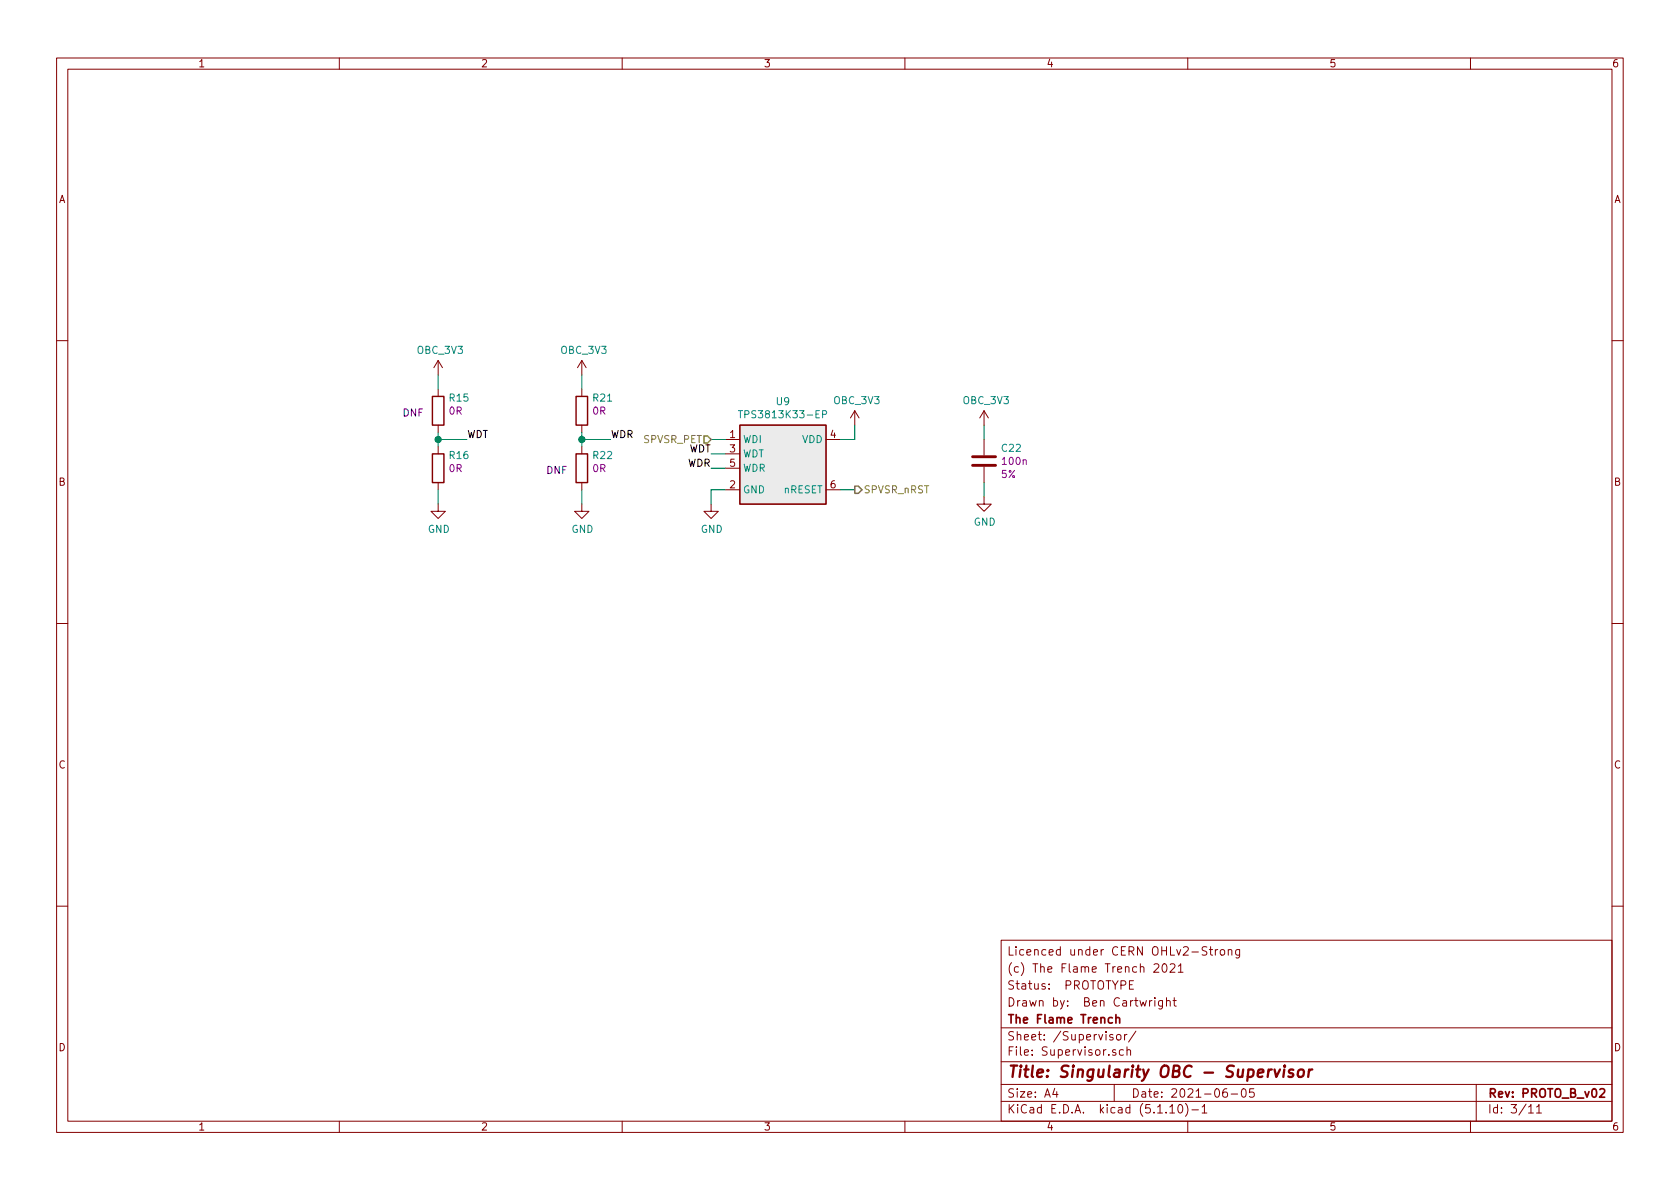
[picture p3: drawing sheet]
<svg xmlns="http://www.w3.org/2000/svg" width="297mm" height="210mm" viewBox="0 0 297 210" stroke-linecap="round" stroke-linejoin="round" font-family="sans-serif">
<g fill="none" stroke="#840000" stroke-width=".18">
<path d="M10 10.3h277v189.9h-277zM12 12.2h273v186.1h-273zM60 10.3v1.9M110 10.3v1.9M160 10.3v1.9M210 10.3v1.9M260 10.3v1.9M10 60.2h2M77.5 63.7l-.8 1.3M77.5 63.7v2.6M77.5 68.8v1.3M77.5 75.2v1.2"/>
<path d="M77.5 79v1.3M77.5 63.7l.7 1.3M102.9 63.7l-.8 1.3M102.9 63.7v2.6M102.9 68.8v1.3M102.9 75.2v1.2M102.9 79v1.3M102.9 63.7l.7 1.3M128.3 77.7h2.5M146 77.7h2.6M151.1 72.6l-.7 1.3M151.1 72.6v2.6"/>
<path d="M151.1 72.6l.8 1.3M174 72.6v2.6M174 77.7v2.8M174 72.6l-.8 1.3M174 72.6l.8 1.3M285 60.2h2M77.5 89.1v1.3h1.2l-1.2 1.3-1.3-1.3h1.3M77.5 85.3v1.3M102.9 89.1v1.3h1.2l-1.2 1.3-1.3-1.3h1.3M102.9 85.3v1.3M125.7 89.1v1.3h1.3l-1.3 1.3-1.2-1.3h1.2M128.3 86.6h2.5"/>
<path d="M128.3 80.3h2.5M128.3 82.8h2.5M146 86.6h2.6M174 87.9v1.2h1.3l-1.3 1.3-1.3-1.3h1.3M174 82.5v2.8M10 110.3h2M285 110.3h2M10 160.2h2M177 166.3h108v32h-108zM199.7 174.1h.5M200.4 173.4h-.7v1.5h.7M203.3 176.9v1"/>
<path d="M203.7 176.9l-.4 .3M204 170.6l.3-.2h.3l.3 .5-.9 1h.9M204.2 176.4v.2M204.2 176.9v1M205.5 176.9v1.2l-.2 .3h-.4M205.5 177l-.4-.1-.3 .3 .1 .6 .2 .1 .4-.1M205.6 170.6l.2-.2a.81 .81 0 0 1 .6 .6 .81 .81 0 0 1-.3 .9h-.1a.79 .79 0 0 1-.4-1.3zM206.2 177.1l.1-.1a.37 .37 0 0 1 .6 .1v.8M206.2 176.4v1.5M206.9 170.6l.2-.2h.4l.2 .5-.9 1h.9M207.4 176.9h.6M207.6 176.4v1.3l.4 .2"/>
<path d="M208.3 170.9l.5-.5v1.5M208.3 171.9h.9M213.4 167.5l-.6-.1-.2 .2v.4l.7 .3 .1 .3-.3 .3-.6-.1M213.8 167.9h.6M214 167.4v1.3l.4 .2M214.9 167.9v1M215.3 167.9l-.4 .3M215.8 168l.2-.1 .5 .1v.8l-.2 .1-.5-.1zM217.2 168l.2-.1 .4 .1v.9M217.2 167.9v1M219.2 167.9v1.2l-.3 .3-.4-.1M219.2 168l-.5-.1-.2 .3 .1 .6h.6"/>
<path d="M285 160.2h2M60 198.3v1.9M110 198.3v1.9M160 198.3v1.9M177 194.8h108M177 191.8h108M177 187.8h108M177 181.8h108M186.5 192.5l-.4 1h1M186.8 193v1M196.8 183a.37 .37 0 0 0-.6 .1l.1 .3 .5 .1v.1l-.2 .3-.4-.1M197 191.8v3"/>
<path d="M197.3 185.7l-.4-.1-.2 .2 .1 .2 .5 .2v.3h-.6M197.5 183.1l.2-.2 .4 .2v.7l-.2 .1-.4-.1zM198.6 185.7l-.4-.1-.3 .3 .1 .6 .2 .1 .4-.1M198.8 182.9v1M199.3 185.7l.2-.1 .3 .1 .1 .9M199.3 182.9l-.5 .3M199.3 185.1v1.5M200.8 182.3l-1.3 2M206.8 195.8l.5-.5v1.5M206.8 196.8h.9M208.5 195.4l.1-.1a.8 .8 0 0 1 .5 .8 .8 .8 0 0 1-.5 .7 1 1 0 0 1-.1-1.4zM209.6 195.1a1.71 1.71 0 0 1 0 2.3"/>
<path d="M210 198.3v1.9M210.7 196.3h1.2M212.5 195.8l.5-.5v1.5M212.5 196.8h.9M216.9 192.5a.62 .62 0 0 0-.7 .7l.1 .7 .2 .1 .5-.1v-.5l-.1-.2-.4-.1-.3 .3M217.7 193.5h1.1M219.6 192.7l.4-.2a.94 .94 0 0 1 0 1.5 .82 .82 0 0 1-.4-1.3zM221.7 192.5h-.7l-.1 .7 .2-.1 .5 .1 .2 .2-.1 .5-.2 .1-.6-.1M260 198.3v1.9M261 191.8v6.5M270.3 195.8l.4-.5v1.5M270.3 196.8h.8"/>
<path d="M271.7 195.8l.4-.5v1.5M271.7 196.8h.8"/>
</g>
<path d="M197.3 179.4v1.5M196.7 180l-.5-.1-.2 .3 .1 .6h.6M197.3 180.1l.1-.1a.37 .37 0 0 1 .6 .1v.8M282.9 192.7l.2-.2h.3l.3 .2v.3v.2l-.9 .8h.9" fill="none" stroke="#840000" stroke-width=".3"/>
<path d="M225.3 189.1l.4 1.3 .6-1.3M227.1 189.1l-.2 1.3M227.2 188.4l-.1 .2M228.7 189.2a.49 .49 0 0 0-.8 .3l.2 .3 .5 .1 .1 .2-.4 .3-.5-.1M229.6 189.3a.53 .53 0 0 1 .6-.2 .53 .53 0 0 1 .4 .4l-.1 .6a.54 .54 0 0 1-.5 .4 .54 .54 0 0 1-.6-.4zM231.5 189.1l-.2 1.3M232 189.1a.54 .54 0 0 0-.6 .4" fill="none" stroke="#840000" stroke-width=".41"/>
<path d="M172 82.3h4M172 80.8h4" fill="none" stroke="#840000" stroke-width=".51"/>
<path d="M130.8 75.2h15.2v13.9h-15.2z" fill="#ebebeb" stroke="#ebebeb" stroke-width=".18"/>
<path d="M130.8 75.2h15.2v13.9h-15.2z" fill="none" stroke="#840000" stroke-width=".2"/>
<path d="M130.6 72.6h.7M130.9 72.6v1.3M145.4 73.3l.7-.1v-.5l-.2-.1h-.5v1.3" fill="none" stroke="#008484" stroke-width=".18"/>
<path d="M76.5 70.1h2v5.1h-2zM101.9 70.1h2v5.1h-2zM76.5 80.3h2v5h-2zM101.9 80.3h2v5h-2z" fill="none" stroke="#840000" stroke-width=".25"/>
<g fill="none" stroke="#008400" stroke-width=".18">
<path d="M77.5 77.7h5M77.5 66.3v2.5M77.5 76.4v2.6M102.9 66.3v2.5M102.9 76.4v2.6M102.9 77.7h5M125.7 77.7h2.6M151.1 75.2v2.5h-2.5M174 75.2v2.5M77.5 86.6v2.5M102.9 86.6v2.5M125.7 80.3h2.6"/>
<path d="M125.7 82.8h2.6M128.3 86.6h-2.6v2.5M148.6 86.6h2.5M174 85.3v2.6"/>
</g>
<path d="M124.5 77.1h.6l.6 .6-.6 .7h-.6zM151.1 86h.7l.6 .6-.6 .6h-.7z" fill="none" stroke="#848400" stroke-width=".25"/>
<g fill="#008400" stroke="#008400" stroke-width=".25">
<circle cx="102.9" cy="77.7" r=".51"/>
<circle cx="77.5" cy="77.7" r=".51"/>
</g>
<text font-size="2.8" fill="#840000" x="178" y="190.5">Title: Singularity OBC - Supervisor</text>
<g font-size="2.1" fill="#840000">
<text x="178" y="172">(c) The Flame Trench 2021</text>
<text x="178" y="169">Licenced under CERN OHLv2-Strong</text>
<text x="178" y="178">Drawn by: Ben Cartwright</text>
<text x="178" y="175">Status: PROTOTYPE</text>
<text x="178" y="184">Sheet: /Supervisor/</text>
<text x="178" y="181">The Flame Trench</text>
<text x="178" y="186.7">File: Supervisor.sch</text>
<text x="178" y="196.9">KiCad E.D.A. kicad (5.1.10)-1</text>
<text x="178" y="194.1">Size: A4</text>
<text x="200" y="194.1">Date: 2021-06-05</text>
<text x="263" y="194.1">Rev: PROTO_B_v02</text>
<text x="263" y="196.9">Id: 3/11</text>
</g>
<g font-size="1.8" fill="#840000">
<text x="35" y="11.9">1</text>
<text x="85" y="11.9">2</text>
<text x="135" y="11.9">3</text>
<text x="185" y="11.9">4</text>
<text x="235" y="11.9">5</text>
<text x="285" y="11.9">6</text>
<text x="10.4" y="35.9">A</text>
<text x="285.4" y="35.9">A</text>
<text x="129.1" y="77.5">1</text>
<text x="146.8" y="77.5">4</text>
<text x="129.1" y="80">3</text>
<text x="129.1" y="82.5">5</text>
<text x="10.4" y="85.9">B</text>
<text x="129.1" y="86.4">2</text>
<text x="146.8" y="86.4">6</text>
<text x="285.4" y="85.9">B</text>
<text x="10.4" y="135.9">C</text>
<text x="285.4" y="135.9">C</text>
<text x="10.4" y="185.9">D</text>
<text x="285.4" y="185.9">D</text>
<text x="35" y="199.9">1</text>
<text x="85" y="199.9">2</text>
<text x="135" y="199.9">3</text>
<text x="185" y="199.9">4</text>
<text x="235" y="199.9">5</text>
<text x="285" y="199.9">6</text>
</g>
<g font-size="1.8" fill="#008484">
<text x="73.8" y="62.6">OBC_3V3</text>
<text x="99.2" y="62.6">OBC_3V3</text>
<text x="79.5" y="71">R15</text>
<text x="104.9" y="71">R21</text>
<text x="137.3" y="71.6">U9</text>
<text x="147.5" y="71.5">OBC_3V3</text>
<text x="170.4" y="71.5">OBC_3V3</text>
<text x="131.6" y="74">TPS3813K33-EP</text>
<text x="79.5" y="81.2">R16</text>
<text x="104.9" y="81.2">R22</text>
<text x="131.3" y="78.4">WDI</text>
<text x="131.3" y="80.9">WDT</text>
<text x="131.3" y="83.4">WDR</text>
<text x="141.8" y="78.4">VDD</text>
<text x="177.2" y="79.9">C22</text>
<text x="131.3" y="87.2">GND</text>
<text x="138.6" y="87.2">nRESET</text>
<text x="75.6" y="94.2">GND</text>
<text x="101" y="94.2">GND</text>
<text x="123.9" y="94.2">GND</text>
<text x="172.2" y="93">GND</text>
</g>
<g font-size="1.8" fill="#0000c2">
<text x="71.1" y="73.7">DNF</text>
<text x="96.5" y="83.8">DNF</text>
</g>
<g font-size="1.8" fill="#840084">
<text x="79.5" y="73.3">0R</text>
<text x="104.9" y="73.3">0R</text>
<text x="79.5" y="83.5">0R</text>
<text x="104.9" y="83.5">0R</text>
<text x="177.4" y="82.2">100n</text>
<text x="177" y="84.5">5%</text>
</g>
<g font-size="1.8">
<text x="82.5" y="77.5">WDT</text>
<text x="107.9" y="77.5">WDR</text>
<text x="121.5" y="82.5">WDR</text>
<text x="121.7" y="80">WDT</text>
</g>
<g font-size="1.8" fill="#848400">
<text x="113.8" y="78.4">SPVSR_PET</text>
<text x="152.7" y="87.2">SPVSR_nRST</text>
</g>
</svg>
